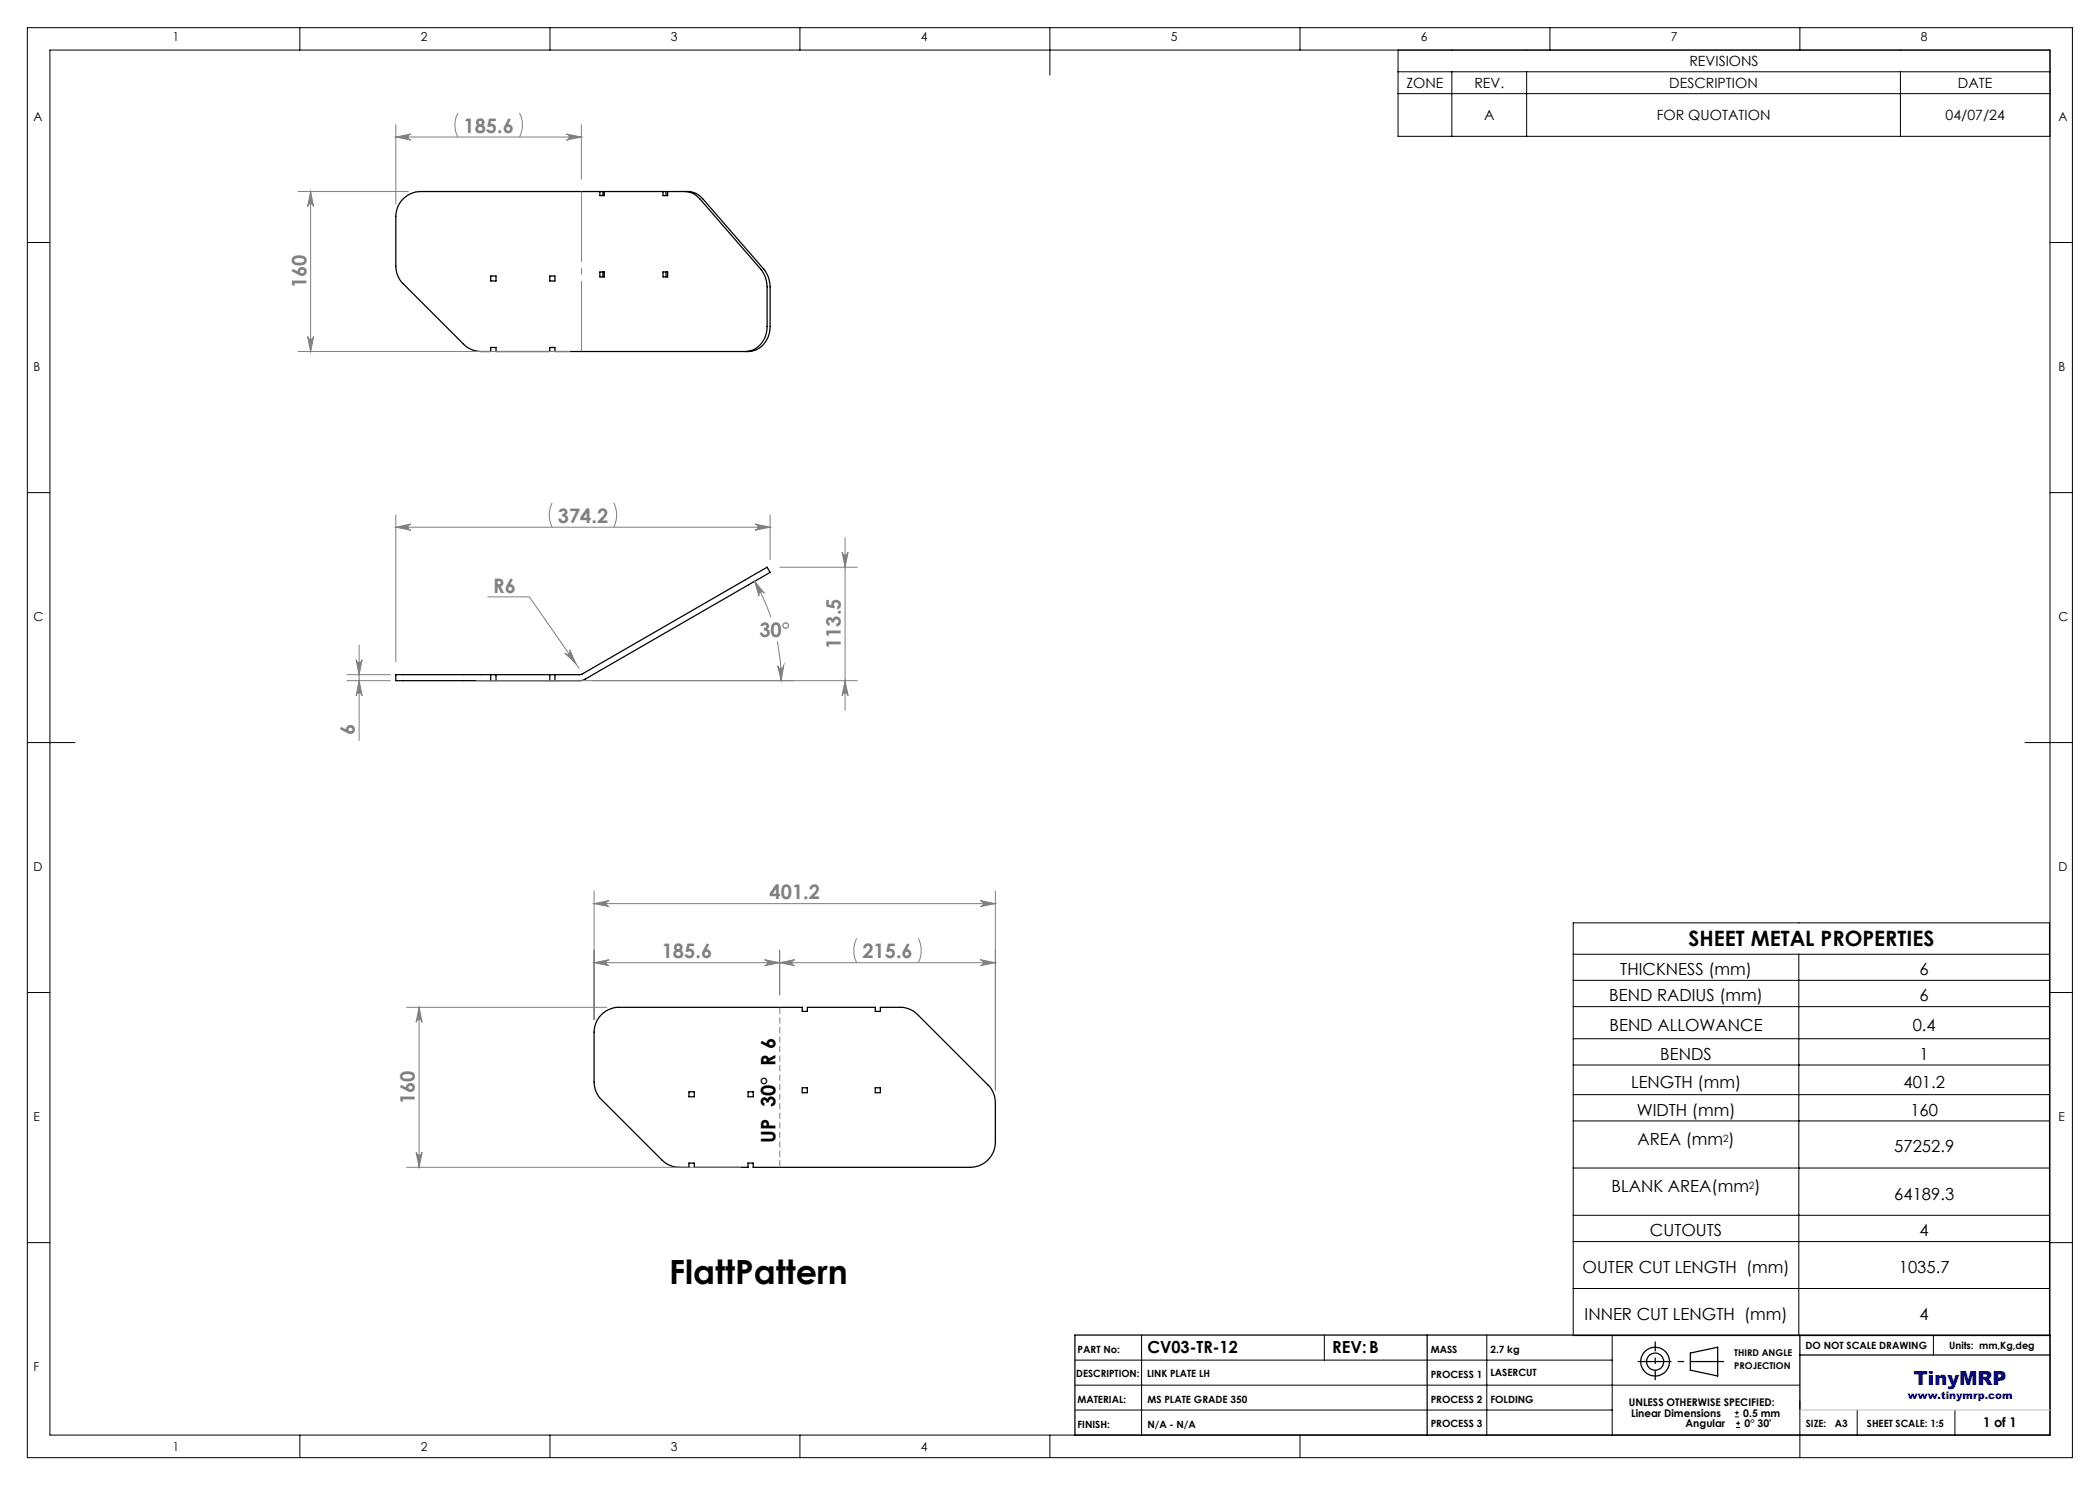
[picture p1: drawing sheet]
<svg xmlns="http://www.w3.org/2000/svg" width="420mm" height="297mm" viewBox="0 0 420 297" stroke-linecap="round" stroke-linejoin="round" font-family="sans-serif">
<g fill="none" stroke="#000" stroke-width=".25">
<path d="M120 38.3v.8h.9v-.8h12.3v.8M132.6 38.3v.8h.9v-.8h4a3.8 3.8 0 0 1 3 1.5l12.3 14a5.8 5.8 0 0 1 1.2 3.6v7.9a4.7 4.7 0 0 1-4.3 5h-38.7v-.8h-1v.8h-10.8v-.8h-1.1v.8h-1.9a5 5 0 0 1-3.5-1.5l-12.1-12a5 5 0 0 1-1.4-3.6v-9.9a5 5 0 0 1 5-5h36.4v.8M136.9 38.3a3.8 3.8 0 0 1 3 1.5l12.3 14a5.8 5.8 0 0 1 1.2 3.6v7.9a4.7 4.7 0 0 1-4.3 5M98.1 55.2h1.1v1h-1.1zM110 55.2h1v1h-1zM120 54.4h.9v1h-.9zM120.6 54.4v1M132.6 54.4h.9v1h-.9zM133.2 54.4v1M79.2 134.9h37l37.2-21.5 .6 1.1-37.4 21.5-.4 .1h-37zM98.1 134.9v1.2M99.2 134.9v1.2"/>
<path d="M110 134.9v1.2M111 134.9v1.2M120.3 202.9l1.3-.9 1.7-.5h37.1v.8h1.1v-.8h13.5v.8h1.1v-.8h3.9a4.8 4.8 0 0 1 3.5 1.4l14.1 14.1a5 5 0 0 1 1.5 3.5v8a5.1 5.1 0 0 1-5 5h-43.5v-.9h-1v.9h-10.7v-.9h-1.1v.9h-1.9a5 5 0 0 1-3.5-1.5l-12.1-12.1a5 5 0 0 1-1.5-3.5l.1-10.5 .4-1.6zM137.8 218.4h1.1v1h-1.1zM149.6 218.4h1v1h-1zM160.4 217.6h1.1v.9h-1.1zM175 217.6h1.1v.9h-1.1zM215 267h195v20h-195zM285.4 267v20M338.1 270.6l5.4-1.2v5.8l-5.4-1.2zM360 267v15M360 271h50"/>
<circle cx="331" cy="272.3" r="2.87"/>
<circle cx="331" cy="272.3" r="1.72"/>
</g>
<g fill="none" stroke="#000" stroke-width=".2">
<path d="M5.5 5.5h409v286h-409zM10 10h400v277h-400zM60 5.5v4.5M110 5.5v4.5M160 5.5v4.5M210 5.5v9.5M260 5.5v4.5M279.6 10v17.3h130.4M279.6 14.4h130.4M279.6 18.7h130.4M290.4 14.4v12.9M305.3 14.4v12.9"/>
<path d="M310 5.5v4.5M360 5.5v4.5M380.1 14.4v12.9M5.5 48.5h4.5M410 48.5h4.5M5.5 98.5h4.5M410 98.5h4.5M5.5 148.5h9.5M405 148.5h9.5M5.5 198.5h4.5M314.6 184.6h95.3v82.5h-95.3zM314.6 190.8h95.3"/>
<path d="M314.6 196.1h95.3M359.8 190.8v76.3M410 198.5h4.5M314.6 201.3h95.3M314.6 207.7h95.3M314.6 213h95.3M314.6 218.9h95.3M314.6 224.2h95.3M314.6 233.6h95.3M5.5 248.5h4.5M314.6 243.1h95.3M314.6 248.3h95.3"/>
<path d="M314.6 257.7h95.3M410 248.5h4.5M215 277h145M215 272h107.4M228.3 267v20M264.9 267v5M297.4 267v20M322.4 267v20M386.7 267v4M60 287v4.5M110 287v4.5M160 287v4.5"/>
<path d="M210 287v4.5M215 282h107.4M260 287v4.5M347 283.4h.8M347 282.5h.8M347.2 285.5h.8M347.2 284.7h.8M347.4 282.1v.9M347.6 284.3v.8M360 280.2v11.3M371.4 282v5M391 282v5"/>
</g>
<g fill="none" stroke="#808080" stroke-width=".2">
<path d="M59.6 38.3h22.1M62.1 38.3l.6 3a.6 .6 0 0 0-.6-.6 .6 .6 0 0 0-.6 .6zM62.1 38.3v32M79.2 27.4l3-.6a.6 .6 0 0 0-.6 .6 .6 .6 0 0 0 .6 .6zM79.2 24.9v15.9M79.2 27.4h37.1M91.6 22.6a5.1 5.1 0 0 0 0 4.8M103.9 22.6a5.4 5.4 0 0 1 0 4.8M113.3 26.8l3 .6-3 .6a.6 .6 0 0 0 .6-.6 .6 .6 0 0 0-.6-.6zM116.3 24.9v10.9M59.6 70.3h54.3M61.5 67.3a.6 .6 0 0 0 .6 .6 .6 .6 0 0 0 .6-.6l-.6 3z"/>
<path d="M79.2 105.4l3-.6a.62 .62 0 0 0-.6 .6 .62 .62 0 0 0 .6 .6zM79.2 102.9v29.5M79.2 105.4h74.8M97.5 119.4h8.4l10 14.3M110.4 100.6l-.1 .3a5.5 5.5 0 0 0 .1 4.5M122.8 100.6l.1 .3a5.5 5.5 0 0 1-.1 4.5M150.9 116.3l2 2.3a.6 .6 0 0 0-.8-.2 .6 .6 0 0 0-.3 .8zM150.9 116.3a39.3 39.3 0 0 1 3.3 7.1M151 104.8l3 .6-3 .6a.62 .62 0 0 0 .6-.6 .62 .62 0 0 0-.6-.6zM154 102.9v9.1M155.9 113.4h15.6M168.4 110.5a.6 .6 0 0 0 .6 .5 .6 .6 0 0 0 .6-.5l-.6 2.9z"/>
<path d="M169 107.5v34.6M69.3 136.1h8.8M69.3 134.9h8.8M71.2 131.9a.6 .6 0 0 0 .6 .6 .6 .6 0 0 0 .6-.6l-.6 3zM71.8 136.1l.6 3a.6 .6 0 0 0-.6-.5 .6 .6 0 0 0-.6 .5zM71.8 128.9v19.3M95.2 136.1h76.3M113 130.6a.6 .6 0 0 0 .8 .2 .6 .6 0 0 0 .1-.8l1.3 2.7zM155.5 128.3a44.2 44.2 0 0 1 .7 7.8M155.5 133.2a.6 .6 0 0 0 .7 .5 .6 .6 0 0 0 .5-.6l-.5 3zM169 136.1l.6 3a.6 .6 0 0 0-.6-.5 .6 .6 0 0 0-.6 .5zM118.8 178.2v25.7"/>
<path d="M199.1 178.2v39.8M118.8 180.7l3-.6a.6 .6 0 0 0-.6 .6 .6 .6 0 0 0 .6 .6zM118.8 192.5l3-.6a.6 .6 0 0 0-.6 .6 .6 .6 0 0 0 .6 .6zM118.8 180.7h80.3M118.8 192.5h80.3M152.9 191.9l3 .6-3 .6a.6 .6 0 0 0 .6-.6 .6 .6 0 0 0-.6-.6zM155.9 192.5l3-.6a.6 .6 0 0 0-.5 .6 .6 .6 0 0 0 .5 .6zM155.9 190v9M171.3 187.7a5.5 5.5 0 0 0 0 4.8M183.7 187.7a5.5 5.5 0 0 1 0 4.8M196.1 180.1l3 .6-3 .6a.6 .6 0 0 0 .5-.6 .6 .6 0 0 0-.5-.6zM196.1 191.9l3 .6-3 .6a.6 .6 0 0 0 .5-.6 .6 .6 0 0 0-.5-.6z"/>
<path d="M81.3 201.5h40M83.8 201.5l.6 3a.6 .6 0 0 0-.6-.6 .6 .6 0 0 0-.6 .6zM83.8 201.5v32M81.3 233.5h66.8M83.2 230.5a.6 .6 0 0 0 .6 .5 .6 .6 0 0 0 .6-.5l-.6 3z"/>
</g>
<path d="M327.6 272.3h17.2" fill="none" stroke="#000" stroke-width=".25" stroke-dasharray="15.2 1.3 1.3 1.3" stroke-dashoffset="8.5" stroke-linecap="butt"/>
<path d="M331 268.3v7.7" fill="none" stroke="#000" stroke-width=".25" stroke-dasharray="15.2 1.3 1.3 1.3" stroke-dashoffset="13.3" stroke-linecap="butt"/>
<path d="M156 201.4v32" fill="none" stroke="#808080" stroke-width=".2" stroke-dasharray="1.3 .6" stroke-dashoffset="-.1" stroke-linecap="butt"/>
<path d="M116.3 38.3v32" fill="none" stroke="#808080" stroke-width=".2" stroke-dasharray="15.2 1.3 1.3 1.3" stroke-dashoffset="1.1" stroke-linecap="butt"/>
<path d="M360 282h50" fill="none" stroke="#c0c0c0" stroke-width=".2"/>
<g fill="#808080">
<path d="M118.8 180.7l3-.6a.6 .6 0 0 0-.6 .6 .6 .6 0 0 0 .6 .6zM196.1 180.1l3 .6-3 .6a.6 .6 0 0 0 .5-.6 .6 .6 0 0 0-.5-.6zM118.8 192.5l3-.6a.6 .6 0 0 0-.6 .6 .6 .6 0 0 0 .6 .6zM152.9 191.9l3 .6-3 .6a.6 .6 0 0 0 .6-.6 .6 .6 0 0 0-.6-.6zM155.9 192.5l3-.6a.6 .6 0 0 0-.5 .6 .6 .6 0 0 0 .5 .6zM196.1 191.9l3 .6-3 .6a.6 .6 0 0 0 .5-.6 .6 .6 0 0 0-.5-.6z"/>
<path d="M83.8 201.5l.6 3a.6 .6 0 0 0-.6-.6 .6 .6 0 0 0-.6 .6zM83.2 230.5a.6 .6 0 0 0 .6 .5 .6 .6 0 0 0 .6-.5l-.6 3z"/>
<path d="M79.2 27.4l3-.6a.6 .6 0 0 0-.6 .6 .6 .6 0 0 0 .6 .6zM113.3 26.8l3 .6-3 .6a.6 .6 0 0 0 .6-.6 .6 .6 0 0 0-.6-.6z"/>
<path d="M61.5 67.3a.6 .6 0 0 0 .6 .6 .6 .6 0 0 0 .6-.6l-.6 3zM62.1 38.3l.6 3a.6 .6 0 0 0-.6-.6 .6 .6 0 0 0-.6 .6z"/>
<path d="M113 130.6l2.2 2.1-1.3-2.7a.6 .6 0 0 1-.1 .8 .6 .6 0 0 1-.8-.2zM155.5 133.2a.6 .6 0 0 0 .7 .5 .6 .6 0 0 0 .5-.6l-.5 3zM150.9 116.3l2 2.3a.6 .6 0 0 0-.8-.2 .6 .6 0 0 0-.3 .8z"/>
<path d="M79.2 105.4l3-.6a.62 .62 0 0 0-.6 .6 .62 .62 0 0 0 .6 .6zM151 104.8l3 .6-3 .6a.62 .62 0 0 0 .6-.6 .62 .62 0 0 0-.6-.6z"/>
<path d="M169 136.1l.6 3a.6 .6 0 0 0-.6-.5 .6 .6 0 0 0-.6 .5zM168.4 110.5a.6 .6 0 0 0 .6 .5 .6 .6 0 0 0 .6-.5l-.6 2.9z"/>
<path d="M71.2 131.9a.6 .6 0 0 0 .6 .6 .6 .6 0 0 0 .6-.6l-.6 3zM71.8 136.1l.6 3a.6 .6 0 0 0-.6-.5 .6 .6 0 0 0-.6 .5z"/>
</g>
<text font-size="6.7" x="133.9" y="256.8">FlattPattern</text>
<text font-size="4.2" x="337.7" y="189.2">SHEET METAL PROPERTIES</text>
<g font-size="4" fill="#808080">
<text x="92.7" y="26.5">185.6</text>
<text x="61.3" y="57.6" transform="rotate(-90 61.3 57.6)">160</text>
<text x="111.6" y="104.5">374.2</text>
<text x="98.6" y="118.5">R6</text>
<text x="151.9" y="127.4">30°</text>
<text x="168.2" y="129.8" transform="rotate(-90 168.2 129.8)">113.5</text>
<text x="71" y="147" transform="rotate(-90 71 147)">6</text>
<text x="153.9" y="179.8">401.2</text>
<text x="132.4" y="191.7">185.6</text>
<text x="172.5" y="191.7">215.6</text>
<text x="83" y="220.8" transform="rotate(-90 83 220.8)">160</text>
</g>
<text font-size="4" x="155.1" y="228.5" transform="rotate(-90 155.1 228.5)">UP 30° R 6</text>
<text font-size="3.9" fill="#0000a0" x="382.8" y="277">TinyMRP</text>
<g font-size="3.3">
<text x="324.1" y="195">THICKNESS (mm)</text>
<text x="383.9" y="195">6</text>
<text x="321.8" y="200.3">BEND RADIUS (mm)</text>
<text x="383.9" y="200.3">6</text>
<text x="321.9" y="206.1">BEND ALLOWANCE</text>
<text x="382.5" y="206.1">0.4</text>
<text x="332.1" y="211.9">BENDS</text>
<text x="383.9" y="211.9">1</text>
<text x="326.2" y="217.5">LENGTH (mm)</text>
<text x="380.7" y="217.5">401.2</text>
<text x="327.3" y="223.1">WIDTH (mm)</text>
<text x="382.1" y="223.1">160</text>
<text x="327.5" y="229">AREA (mm )</text>
<text x="378.8" y="230.5">57252.9</text>
<text x="322.3" y="238.5">BLANK AREA(mm )</text>
<text x="378.8" y="239.9">64189.3</text>
<text x="330" y="247.3">CUTOUTS</text>
<text x="383.9" y="247.3">4</text>
<text x="316.5" y="254.6">OUTER CUT LENGTH (mm)</text>
<text x="379.8" y="254.6">1035.7</text>
<text x="316.9" y="264">INNER CUT LENGTH (mm)</text>
<text x="383.9" y="264">4</text>
<text x="229.5" y="270.6">CV03-TR-12</text>
<text x="266.4" y="270.7">REV:B</text>
</g>
<g font-size="2.8">
<text x="281.3" y="17.6">ZONE</text>
<text x="294.9" y="17.6">REV.</text>
<text x="333.9" y="17.6">DESCRIPTION</text>
<text x="337.9" y="13.2">REVISIONS</text>
<text x="391.6" y="17.6">DATE</text>
<text x="296.8" y="24">A</text>
<text x="331.3" y="24">FOR QUOTATION</text>
<text x="389.1" y="24">04/07/24</text>
</g>
<text font-size="2.7" x="396.6" y="285.4">1 of 1</text>
<g font-size="2.5">
<text x="34.6" y="8.2">1</text>
<text x="84.2" y="8.2">2</text>
<text x="134.2" y="8.2">3</text>
<text x="184.2" y="8.2">4</text>
<text x="234.2" y="8.2">5</text>
<text x="284.2" y="8.2">6</text>
<text x="334.2" y="8.2">7</text>
<text x="384.2" y="8.2">8</text>
<text x="6.7" y="24.2">A</text>
<text x="411.7" y="24.2">A</text>
<text x="6.7" y="74.2">B</text>
<text x="411.7" y="74.2">B</text>
<text x="6.7" y="124.2">C</text>
<text x="411.7" y="124.2">C</text>
<text x="6.7" y="174.2">D</text>
<text x="411.7" y="174.2">D</text>
<text x="6.7" y="224.2">E</text>
<text x="411.7" y="224.2">E</text>
<text x="6.7" y="274.2">F</text>
<text x="34.6" y="290.2">1</text>
<text x="84.2" y="290.2">2</text>
<text x="134.2" y="290.2">3</text>
<text x="184.2" y="290.2">4</text>
</g>
<g font-size="2.1">
<text x="325.8" y="281.2">UNLESS OTHERWISE SPECIFIED:</text>
<text x="326.2" y="283.4">Linear Dimensions</text>
<text x="337.1" y="285.5">Angular</text>
<text x="348.7" y="283.4">0.5 mm</text>
<text x="348.9" y="285.5">0° 30'</text>
</g>
<text font-size="2.1" fill="#0000a0" x="381.6" y="279.9">www.tinymrp.com</text>
<g font-size="2">
<text x="344.6" y="228.3">2</text>
<text x="349.8" y="237.8">2</text>
<text x="361.1" y="269.9">DO NOT SCALE DRAWING</text>
<text x="389.8" y="269.8">Units: mm,Kg,deg</text>
<text x="215.3" y="275.4">DESCRIPTION:</text>
<text x="215.5" y="270.7">PART No:</text>
<text x="229.4" y="275.4">LINK PLATE LH</text>
<text x="286.1" y="270.6">MASS</text>
<text x="286.1" y="275.6">PROCESS 1</text>
<text x="298.1" y="270.6">2.7 kg</text>
<text x="298.1" y="275.3">LASERCUT</text>
<text x="215.5" y="280.6">MATERIAL:</text>
<text x="229.5" y="280.6">MS PLATE GRADE 350</text>
<text x="286.1" y="280.6">PROCESS 2</text>
<text x="298.1" y="280.6">FOLDING</text>
<text x="215.5" y="285.6">FINISH:</text>
<text x="229.5" y="285.6">N/A - N/A</text>
<text x="286.1" y="285.4">PROCESS 3</text>
<text x="361.2" y="285.4">SIZE:</text>
<text x="367" y="285.4">A3</text>
<text x="373.4" y="285.4">SHEET SCALE: 1:5</text>
</g>
<g font-size="1.9">
<text x="346.9" y="271.3">THIRD ANGLE</text>
<text x="346.9" y="273.7">PROJECTION</text>
</g>
</svg>
